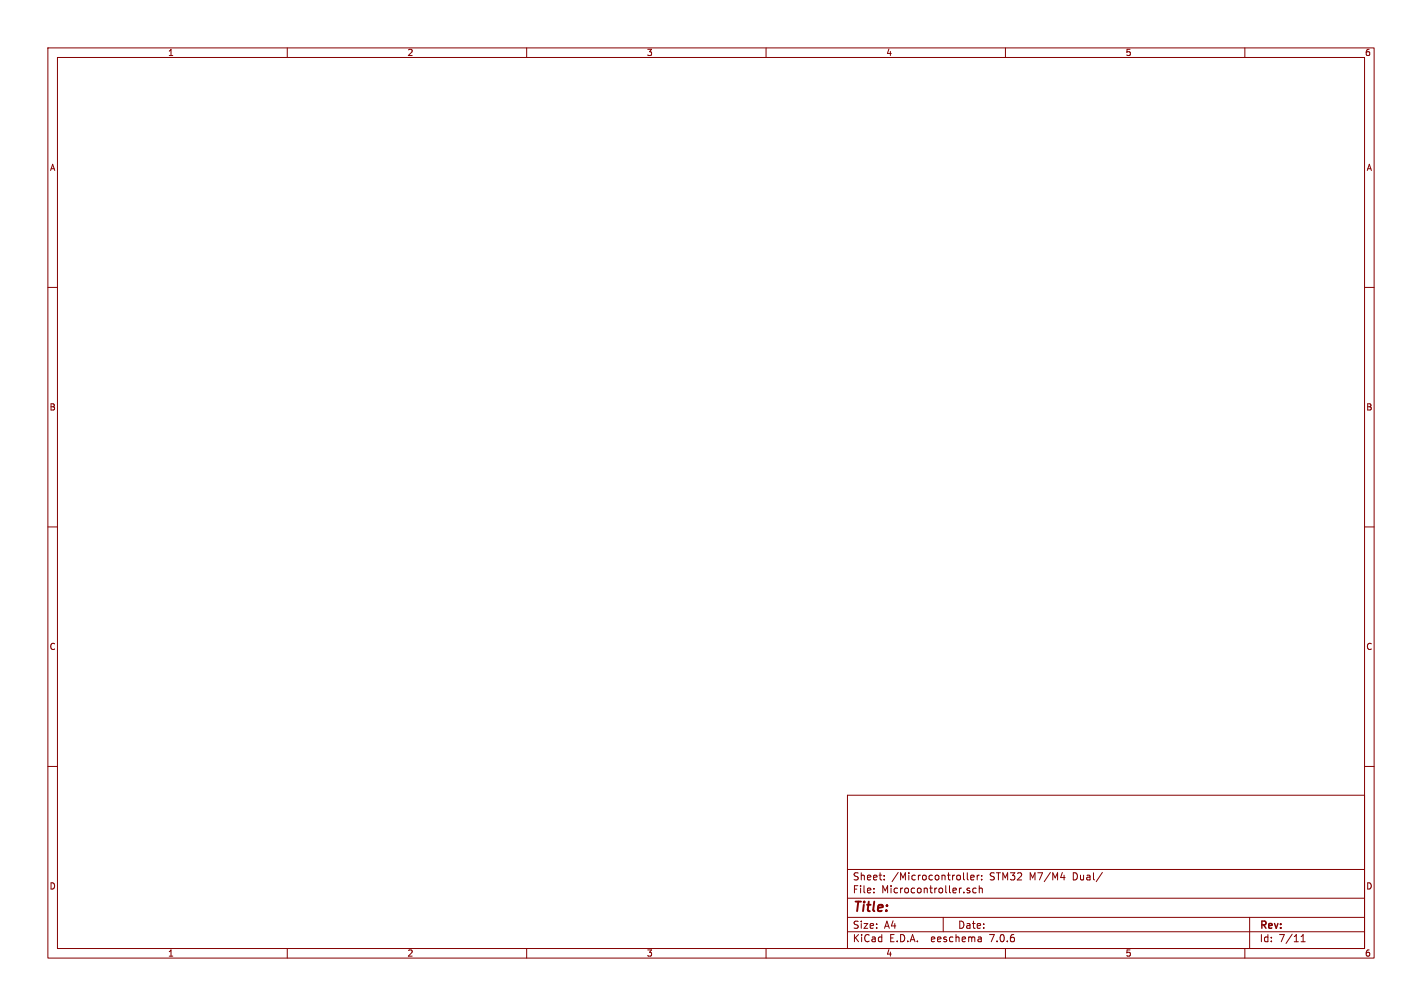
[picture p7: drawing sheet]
<svg xmlns="http://www.w3.org/2000/svg" width="297mm" height="210mm" viewBox="0 0 297 210" stroke-linecap="round" stroke-linejoin="round" font-family="sans-serif">
<g fill="none" stroke="#840000" stroke-width=".21">
<path d="M10 10h277v190h-277zM12 12h273v186h-273zM60 10v2M110 10v2M160 10v2M210 10v2M260 10v2M10 60h2M285 60h2M10 110h2M285 110h2M10 160h2"/>
<path d="M285 160h2M177 166h108v32h-108zM60 198v2M110 198v2M160 198v2M177 194.5h108M177 191.5h108M177 187.5h108M177 181.5h108M182.5 186.3v.1M182.5 185.5v.1M184.7 183.6v.1"/>
<path d="M184.7 182.8v.1M197 191.5v3M202 182.2v1.3l.2 .2M202.2 185.9l.3 .1 .1 .2-.2 .2h-.3M202.2 185.4l.3 .1M202.7 183.2l.8-.1-.1-.3-.4-.1-.3 .2 .1 .7h.6M203.9 185.5l-.4-.1-.3 .3 .1 .6h.6M204.1 182.7v1M204.5 185.5l.2-.1 .4 .1 .1 .9M204.5 184.9v1.5M204.5 182.7l-.4 .3M204.9 195.7l.1 .9"/>
<path d="M205 196.5l-.2 .1M205 196h-.2M205 183.6v.1M205 182.8v.1M210 198v2M221.5 183.2h1M222.2 182.7v1M230.2 182.1l-1.2 2M260 198v2M261 191.5v6.5M271.7 196.6h.9M271.7 195.5l.5-.4v1.5"/>
</g>
<text font-size="2.8" fill="#840000" x="178" y="190.9">Title:</text>
<g font-size="2.1" fill="#840000">
<text x="178" y="184">Sheet:</text>
<text x="186.2" y="184">/Microcontroller:</text>
<text x="206.7" y="184">STM32</text>
<text x="215.2" y="184">M7/M4</text>
<text x="224.3" y="184">Dual/</text>
<text x="178" y="186.7">File:</text>
<text x="184.1" y="186.7">Microcontroller.sch</text>
<text x="178" y="196.9">KiCad</text>
<text x="178" y="194.1">Size:</text>
<text x="184.7" y="194.1">A4</text>
<text x="185.7" y="196.9">E.D.A.</text>
<text x="194.6" y="196.9">eeschema</text>
<text x="200" y="194.1">Date:</text>
<text x="207" y="196.9">7.0.6</text>
<text x="263" y="194.3">Rev:</text>
<text x="263" y="196.9">Id:</text>
<text x="267.1" y="196.9">7/11</text>
</g>
<g font-size="1.8" fill="#840000">
<text x="35" y="11.9">1</text>
<text x="85" y="11.9">2</text>
<text x="135" y="11.9">3</text>
<text x="185" y="11.9">4</text>
<text x="235" y="11.9">5</text>
<text x="285" y="11.9">6</text>
<text x="10.3" y="35.9">A</text>
<text x="285.3" y="35.9">A</text>
<text x="10.3" y="85.9">B</text>
<text x="285.3" y="85.9">B</text>
<text x="10.3" y="135.9">C</text>
<text x="285.3" y="135.9">C</text>
<text x="10.3" y="185.9">D</text>
<text x="285.3" y="185.9">D</text>
<text x="35" y="199.9">1</text>
<text x="85" y="199.9">2</text>
<text x="135" y="199.9">3</text>
<text x="185" y="199.9">4</text>
<text x="235" y="199.9">5</text>
<text x="285" y="199.9">6</text>
</g>
</svg>
